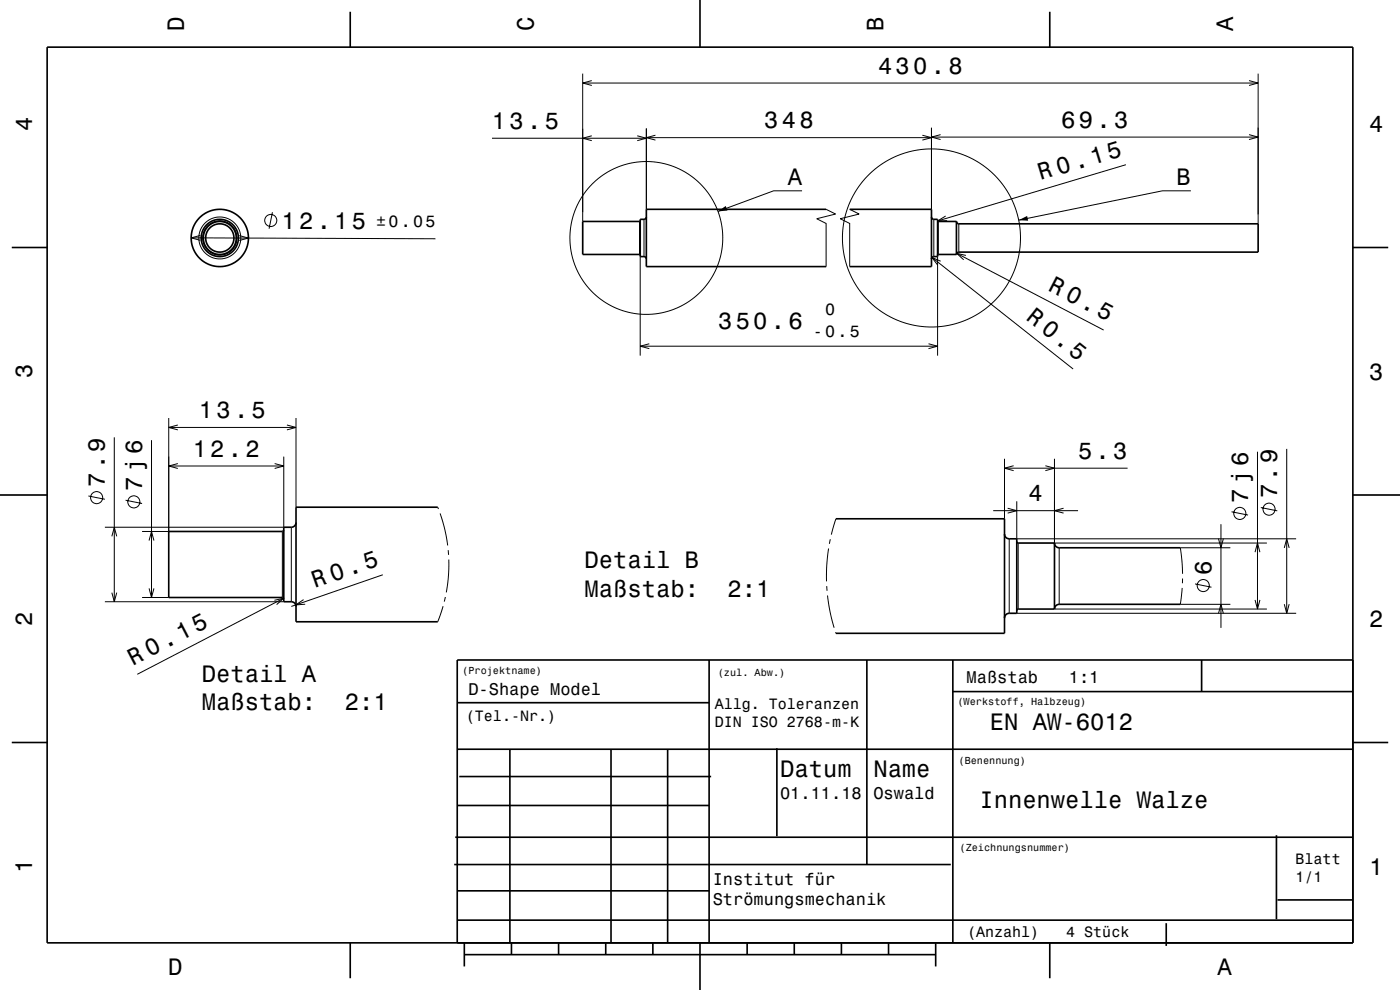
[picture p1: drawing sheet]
<svg xmlns="http://www.w3.org/2000/svg" width="297mm" height="210mm" viewBox="0 0 297 210" stroke-linecap="round" stroke-linejoin="round" font-family="sans-serif">
<g fill="none" stroke="#000" stroke-width=".21">
<path d="M123.6 15.6v31.4M123.6 17.6h143.3M125.5 17.1l-1.9 .5 1.9 .5M265 17.1l1.9 .5-1.9 .5M266.9 15.6v31.9M104.4 29.3h32.7M125.5 28.8l-1.9 .5 1.9 .5M135.2 28.8l1.9 .5-1.9 .5M137.1 27.2v17.2M137.1 29.2h60.5M139 28.7l-1.9 .5 1.9 .5M195.7 28.7l1.9 .5-1.9 .5"/>
<path d="M197.6 27.1v17.3M197.6 29.1h69.3M199.5 28.6l-1.9 .5 1.9 .5M238.9 34.9l-40 12M265 28.6l1.9 .5-1.9 .5M40.6 50.5l51.8 .1M42.5 49.9l-1.9 .6 1.9 .5M50.8 50l1.9 .5-1.9 .5M57.8 45l-.7 3.5M135.7 47v7M135.8 54.4v21M136.6 46.5v7.9"/>
<path d="M170.2 40.5h-6.1l-11.8 4.3M175.3 44.4l2 1-4 1 2 1v9.2M180.3 44.4l2 1-4 1 2 1v9.2M197.7 54.6l30 23.7M198.1 46.5v7.9M198.9 54.4v21M199.1 47v7M199.5 55.4l-1.8-.8 1.2 1.6M200.6 45.8l-1.7 1.1 2-.1M203 53.7l31.1 16.3M203.4 47.5v6M204.9 54.2l-1.9-.5 1.4 1.4"/>
<path d="M252.6 40.5h-6l-30.5 6.2M135.8 73.4h63.1M137.7 72.9l-1.9 .5 1.9 .6M197 72.9l1.9 .5-1.9 .6M24.2 92.8v34.8M32.1 93.4v33.3M35.8 88.7v24h-5.7M35.8 90.7h27M35.8 98.9h24.4M37.7 90.2l-1.9 .5 1.9 .5M37.7 98.3l-1.9 .6 1.9 .5M58.3 98.3l1.9 .6-1.9 .5"/>
<path d="M60.2 96.9v14.9h-38M60.9 90.2l1.9 .5-1.9 .5M62.8 88.7v18.9M213.1 97.3v12.7M213.1 99.3h26.1M215 98.8l-1.9 .5 1.9 .5M221.8 98.8l1.9 .5-1.9 .5M223.7 97.3v17.9h45.1M266.8 95.8v33.4M273 95.2v34.9M18.7 105.2l3.5 .7M23.7 113.8l.5-2 .6 2"/>
<path d="M26.6 106.1l3.5 .7M31.6 114.7l.5-2 .6 2M59.9 112.7v14M61.8 111.8v15.8M92.9 107.6l.1 .4M93.4 108.9l1 3.4 .6 3.4M95.1 116.7l.1 1M95.2 118.7l-.1 3.7-.4 3.3M175.8 116.3l-.4 3.5-.1 3.5M176.1 114.4l-.2 1M177.3 110l-.9 3.4M210.7 108.3h18"/>
<path d="M213.8 107.8l1.9 .5-1.9 .5M214.1 114.3v15.8M215.7 106.3v8h59.3M216 115.2v14M224.7 116.2v12M225.6 107.8l-1.9 .5 1.9 .5M258.5 114.3l.5 1.9 .5-1.9M259 111.2v22M261 116.2h-10.6l.5 5.5M261.3 108.6l3.5 .7M266.2 117.1l.6-1.9 .5 1.9M267.5 107.7l3.5 .7"/>
<path d="M272.5 116.2l.5-1.9 .5 1.9M22.2 127.6h38M23.7 125.7l.5 1.9 .6-1.9M30.1 126.7h5.7M31.6 124.8l.5 1.9 .6-1.9M58.2 127.3l2-.4-1.5 1.4M60.2 126.9l-31.1 16.1M64.4 127.2l-1.7 1.1 2-.1M81.2 121.9l-19.4 6.7M94 128.6l-1.1 3.3M94.5 126.6l-.2 1M175.4 124.3l.1 1"/>
<path d="M175.5 126.3l.6 3.7 .9 3.2M177.3 134.1v.2M215.7 130.1h59.3M223.7 129.2h45.1M250.8 124.7l-.4 3.5h10.6M250.9 122.7l-.1 1M253.5 123.9l3.5 .7M258.5 130.1l.5-1.9 .5 1.9M266.2 127.3l.6 1.9 .5-1.9M272.5 128.2l.5 1.9 .5-1.9"/>
<circle cx="46.6" cy="50.5" r="4.5"/>
<circle cx="46.6" cy="50.5" r="3.6"/>
<circle cx="57.4" cy="46.8" r="1.28"/>
<circle cx="137.1" cy="50.5" r="16.2"/>
<circle cx="197.6" cy="50.5" r="18.9"/>
<circle cx="20.5" cy="105.6" r="1.28"/>
<circle cx="28.4" cy="106.5" r="1.28"/>
<circle cx="263" cy="108.9" r="1.28"/>
<circle cx="269.2" cy="108" r="1.28"/>
<circle cx="255.3" cy="124.2" r="1.28"/>
</g>
<g fill="none" stroke="#000" stroke-width=".35">
<path d="M10 10h277v190h-277zM74.3 2.5v7.5M148.5 0v10M222.7 2.5v7.5M2.5 52.5h7.5M135.8 46.8l-.1 .2h-12.1v7h12.1l.1 .1M137.1 46l-.2 .5h-1.1v7.9l1.1 .1 .2 .4M175.3 44.4h-38.2v12.2h38.2M180.3 44.4h17.3v12.2h-17.3M197.6 46l.2 .4 1.1 .1v7.9l-1 .1-.3 .4M198.9 46.8l.1 .2h3.9M202.9 54h-3.8l-.2 .1"/>
<path d="M202.9 47l.1 .2 .4 .3h63.5v6h-63.5l-.4 .2-.1 .3M202.9 47v7M287 52.5h7.5M0 105h10M60.2 112.4l-.3 .3h-24.1v14h24.1l.3 .3M62.8 110.8l-.2 .6-.3 .3-2.1 .1v15.8l1.9 .1 .6 .5 .1 .4M92.9 107.6h-30.1v24.3h30.1M177.3 110h35.8v24.3h-35.8M213.1 113.3l.1 .5 .6 .4 1.9 .1v15.8l-2.1 .1-.3 .3-.2 .6M215.7 114.9l.3 .3h7.7M223.7 115.2l.3 .7 .7 .3h25.7M223.7 115.2v14"/>
<path d="M287 105h10M150.4 140v60M183.9 140v43.4M202.1 140v60M223.7 129.2h-7.7l-.3 .3M250.4 128.2h-25.7l-.7 .3-.3 .7M254.9 140v6.7M287 140h-190v60M2.5 157.5h7.5M97 158.9h190M97 149.1h53.4M108.2 158.9v41.1"/>
<path d="M129.6 158.9v41.1M141.6 158.9v41.1M164.8 158.7v18.7M202.1 146.7h84.9M287 157.5h7.5M96.6 177.6h190.4M97 170.9h53.4M97.4 164.7h53.5M270.8 177.2v17.8M96.4 183.4h105.3M97 195.2h190M97 189h53.4"/>
<path d="M247.4 195.8v4.8M271 190.9h16M74.3 200v7.5M98.5 202.5h100M98.5 200v5M108.5 200v2.5M118.5 200v2.5M128.5 200v2.5M138.5 200v2.5M148.5 200v10M158.5 200v2.5M168.5 200v2.5"/>
<path d="M178.5 200v2.5M188.5 200v2.5M198.5 200v5M222.7 200v7.5"/>
<circle cx="46.6" cy="50.5" r="6.1"/>
<circle cx="46.6" cy="50.5" r="3"/>
<circle cx="46.6" cy="50.5" r="3.5"/>
<circle cx="46.6" cy="50.5" r="3.9"/>
</g>
<g fill="#000">
<path d="M152.3 44.8l1.7-1.1 .3 1z" fill-rule="evenodd"/>
<path d="M216.1 46.7l1.8-.9 .2 1z" fill-rule="evenodd"/>
</g>
<g font-size="5.1">
<text x="220.8" y="38.3" transform="rotate(-17 220.8 38.3)">R 0.15</text>
<text x="222.2" y="61.5" transform="rotate(27 222.2 61.5)">R 0.5</text>
<text x="66.8" y="124.8" transform="rotate(-19 66.8 124.8)">R 0.5</text>
<text x="28.2" y="141.3" transform="rotate(-27 28.2 141.3)">R 0.15</text>
</g>
<g font-size="5">
<text x="39" y="6.5" transform="rotate(-90 39 6.5)">D</text>
<text x="113.2" y="6.5" transform="rotate(-90 113.2 6.5)">C</text>
<text x="187.4" y="6.5" transform="rotate(-90 187.4 6.5)">B</text>
<text x="261.6" y="6.5" transform="rotate(-90 261.6 6.5)">A</text>
<text x="186.3" y="15.6">430.8</text>
<text x="6.8" y="27.8" transform="rotate(-90 6.8 27.8)">4</text>
<text x="104.4" y="27.3">13.5</text>
<text x="162.1" y="27.2">348</text>
<text x="225.1" y="27.1">69.3</text>
<text x="290.5" y="28.1">4</text>
<text x="167.1" y="39.3">A</text>
<text x="249.6" y="39.3">B</text>
<text x="59.7" y="48.5">12.15</text>
<text x="152.3" y="69.7">350.6</text>
<text x="217.5" y="67.7" transform="rotate(38 217.5 67.7)">R 0.5</text>
<text x="6.8" y="80.3" transform="rotate(-90 6.8 80.3)">3</text>
<text x="290.5" y="80.6">3</text>
<text x="42.2" y="88.7">13.5</text>
<text x="40.9" y="96.9">12.2</text>
<text x="228.7" y="97.3">5.3</text>
<text x="22.2" y="103.3" transform="rotate(-90 22.2 103.3)">7.9</text>
<text x="30.1" y="104.2" transform="rotate(-90 30.1 104.2)">7 j6</text>
<text x="218.2" y="106.3">4</text>
<text x="264.8" y="106.6" transform="rotate(-90 264.8 106.6)">7 j6</text>
<text x="271" y="105.7" transform="rotate(-90 271 105.7)">7.9</text>
<text x="124" y="120.6">Detail B</text>
<text x="257" y="121.9" transform="rotate(-90 257 121.9)">6</text>
<text x="124" y="126.6">Maßstab:</text>
<text x="154.4" y="126.6">2:1</text>
<text x="6.8" y="132.8" transform="rotate(-90 6.8 132.8)">2</text>
<text x="290.5" y="133.1">2</text>
<text x="42.8" y="144.6">Detail A</text>
<text x="42.8" y="150.6">Maßstab:</text>
<text x="73.2" y="150.6">2:1</text>
<text x="210" y="154.9">EN AW-6012</text>
<text x="165.5" y="164.8">Datum</text>
<text x="185.3" y="164.8">Name</text>
<text x="207.8" y="171.4">Innenwelle Walze</text>
<text x="6.8" y="185.3" transform="rotate(-90 6.8 185.3)">1</text>
<text x="290.5" y="185.6">1</text>
<text x="35.7" y="206.8">D</text>
<text x="258.3" y="206.8">A</text>
</g>
<g font-size="3.6">
<text x="99.4" y="147.5">D-Shape Model</text>
<text x="205.1" y="145">Maßstab</text>
<text x="226.7" y="145">1:1</text>
<text x="165.5" y="169.4">01.11.18</text>
<text x="185.3" y="169.4">Oswald</text>
<text x="151.2" y="187.7">Institut für</text>
<text x="151.2" y="192">Strömungsmechanik</text>
</g>
<g font-size="3.5">
<text x="79.8" y="48.1">±0.05</text>
<text x="172.4" y="71.4">-0.5</text>
<text x="175" y="66.9">0</text>
</g>
<g font-size="3.2">
<text x="98.8" y="152.8">(Tel.-Nr.)</text>
<text x="151.6" y="150.3">Allg. Toleranzen</text>
<text x="151.6" y="154.2">DIN ISO 2768-m-K</text>
<text x="274.9" y="183.3">Blatt</text>
<text x="274.9" y="187.1">1/1</text>
<text x="205.1" y="198.8">(Anzahl)</text>
<text x="226.2" y="198.8">4 Stück</text>
</g>
<g font-size="2.2">
<text x="98.1" y="142.9">(Projektname)</text>
<text x="152.3" y="143.4">(zul. Abw.)</text>
<text x="203.1" y="149.5">(Werkstoff, Halbzeug)</text>
<text x="203.3" y="162.1">(Benennung)</text>
<text x="203.6" y="180.6">(Zeichnungsnummer)</text>
</g>
</svg>
